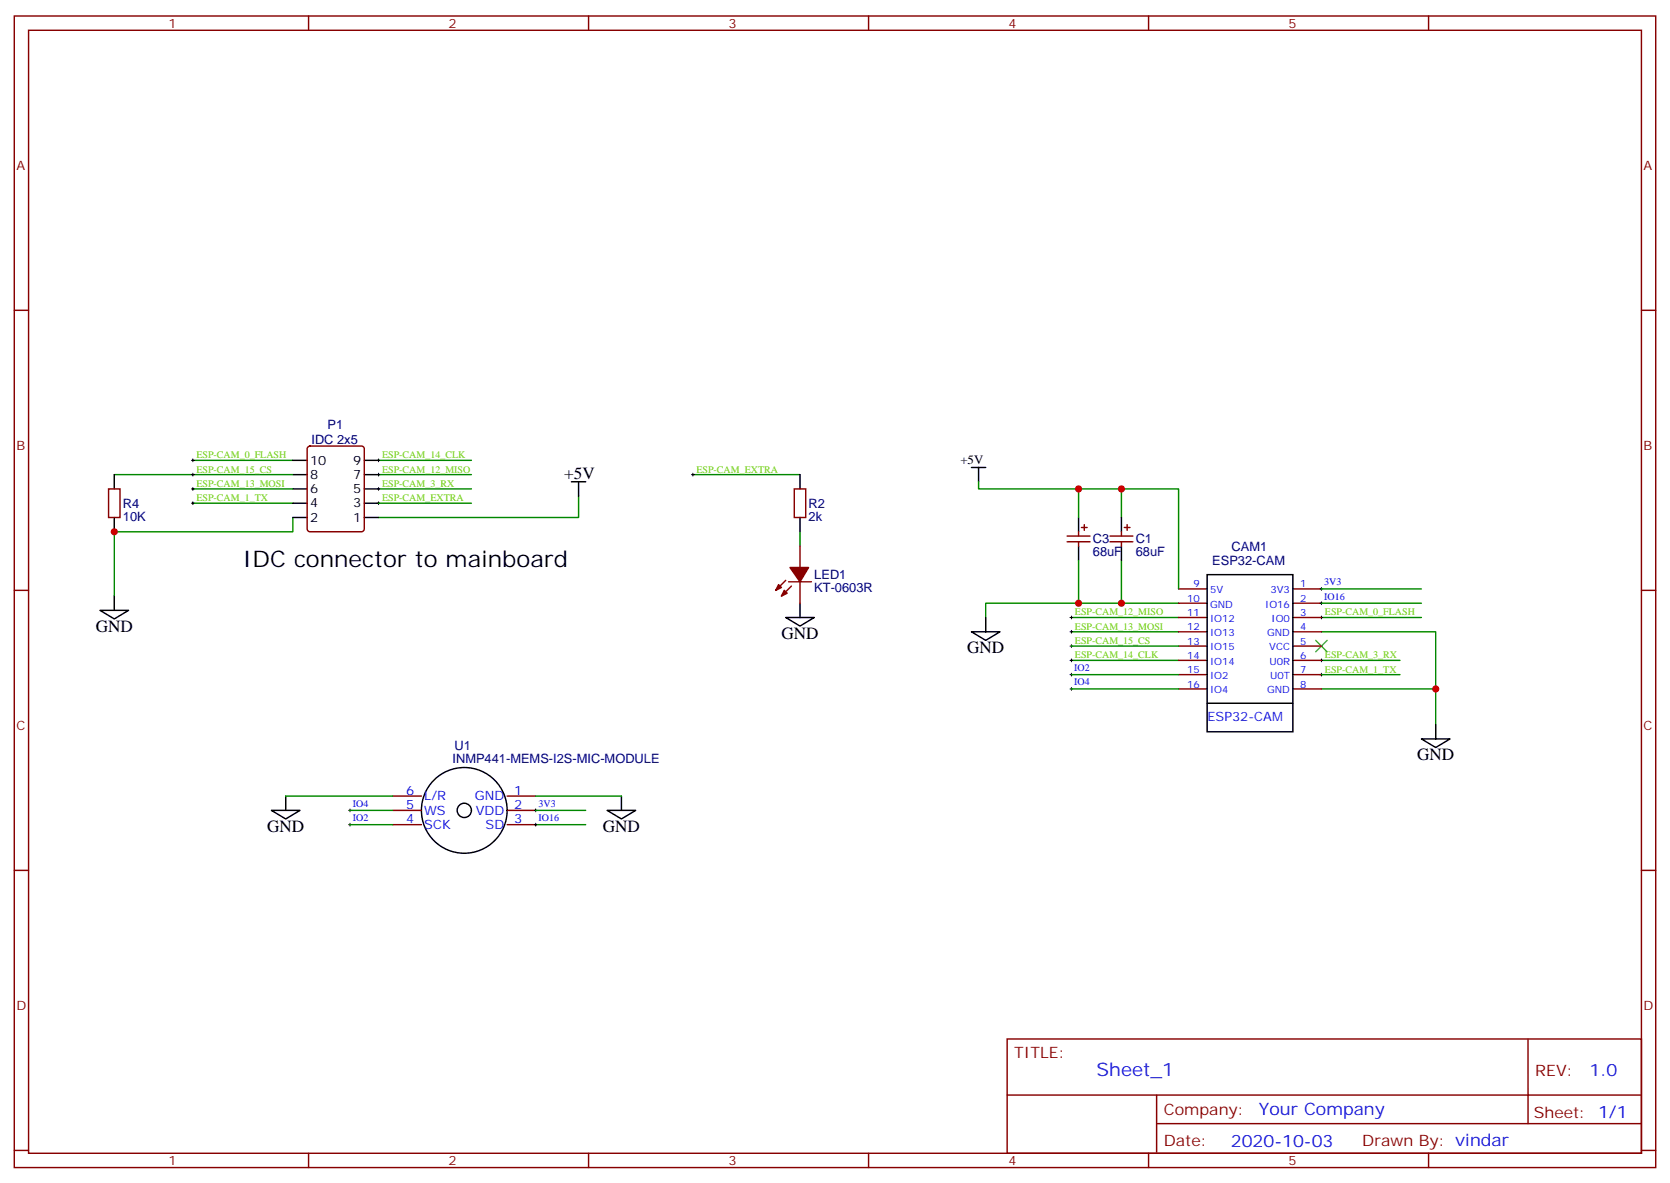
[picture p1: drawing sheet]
<svg xmlns="http://www.w3.org/2000/svg" width="412mm" height="292mm" viewBox="0 0 412 292" stroke-linecap="round" stroke-linejoin="round" font-family="sans-serif">
<g fill="none" stroke="#870000" stroke-width=".35">
<path d="M3.5 4h405.4v284.3h-405.4zM7.1 7.5h398.2v277.3h-398.2zM76.2 4v3.5M145.3 4v3.5M214.5 4v3.5M283.6 4v3.5M352.8 4v3.5M3.5 76.6h3.6M405.3 76.6h3.6M76.1 110.3l.5-.2h12.7a.71 .71 0 0 1 .7 .7v19.8a.76 .76 0 0 1-.7 .7h-12.7a.76 .76 0 0 1-.8-.7v-19.8zM26.8 120.7h2.8v7.1h-2.8zM196.1 120.7h2.9v7.1h-2.9z"/>
<path d="M197.6 134.8v5.3M263.5 132.4h5.7M263.5 133.8h5.7M266.3 131.3v1.1M266.3 133.8v1M267.1 130.2h1.4M267.8 129.5v1.5M274.1 132.4h5.7M274.1 133.8h5.7M276.9 131.3v1.1M276.9 133.8v1M277.6 130.2h1.4"/>
<path d="M278.3 129.5v1.5M3.5 145.8h3.6M194 143.3l-2.4 2.5M194.7 143.7h5.7M195.4 144.7l-2.4 2.5M197.6 143.7v5.2M291 145.4h7.1M291 148.9h7.1M291 152.5h7.1M291 156h7.1M291 159.5h7.1M319.3 145.4h7"/>
<path d="M319.3 148.9h7M319.3 152.5h7M319.3 156h7M319.3 159.5h7M405.3 145.8h3.6M291 163.1h7.1M291 166.6h7.1M291 170.1h7.1M319.3 163.1h7M319.3 166.6h7M319.3 170.1h7M97 196.6h7.1"/>
<path d="M125.2 196.6h7.1M3.5 214.9h3.6M97 200.1h7.1M97 203.6h7.1M125.2 200.1h7.1M125.2 203.6h7.1M405.3 214.9h3.6M248.7 256.5h156.6v28.3h-156.6zM377.3 256.6v20.8M248.7 270.4h156.5M285.6 277.4h119.6M285.6 270.4v14.1"/>
<path d="M3.5 284.1h3.6M76.2 284.8v3.5M145.3 284.8v3.5M214.5 284.8v3.5M283.6 284.8v3.5M352.8 284.8v3.5M405.3 284.1h3.6"/>
</g>
<g fill="none" stroke="#008700" stroke-width=".35">
<path d="M28.2 117.2h44.1M47.6 113.7h24.7M93.5 117.2h22.9M93.5 113.7h22.9M171.1 117.2h26.5M241.7 119v1.7h49.3v24.7M47.6 120.7h24.7M47.6 124.2h24.7M72.3 127.8v3.5h-44.1v15.9M93.5 120.7h22.9M93.5 124.2h22.9M142.9 122.5v5.3h-49.4"/>
<path d="M197.6 131.3v3.5M266.3 120.7v7.1M266.3 138.4v10.5M276.9 120.7v7.1M276.9 138.4v10.5M264.6 152.5h26.4M264.6 156h26.4M264.6 159.5h26.4M291 148.9h-47.6v3.6M326.3 156h28.2v22.9M326.3 152.5h24.7M326.3 148.9h24.7"/>
<path d="M326.3 145.4h24.7M264.6 170.1h26.4M264.6 163.1h26.4M264.6 166.6h26.4M326.3 170.1h28.2M326.3 163.1h19.4M326.3 166.6h19.4M70.6 196.6h26.4M132.3 196.6h21.2M86.4 200.1h10.6M86.4 203.6h10.6M132.3 200.1h12.3"/>
<path d="M132.3 203.6h12.3"/>
</g>
<g fill="none" stroke="#000" stroke-width=".35">
<path d="M28.2 117.2v3.5M72.3 117.2h3.5M72.3 113.7h3.5M90 117.2h3.5M90 113.7h3.5M141.1 119h3.5M142.9 119v3.5M197.6 117.2v3.5M239.9 115.4h3.5M241.7 115.4v3.6M28.2 127.8v3.5M72.3 127.8h3.5"/>
<path d="M72.3 124.2h3.5M72.3 120.7h3.5M90 127.8h3.5M90 124.2h3.5M90 120.7h3.5M197.6 127.8v3.5M266.3 127.8v3.5M266.3 134.8v3.6M276.9 127.8v3.5M276.9 134.8v3.6M24.7 150.7h7l-3.5 2.1zM28.2 147.2v3.5"/>
<path d="M194 152.5h7.1l-3.5 2.1zM197.6 148.9v3.6M239.9 156h7l-3.5 2.1zM243.4 152.5v3.5M298.1 141.9h21.2v38.8h-21.2zM298.1 173.6h21.2M354.5 178.9v3.6M70.6 196.6v3.5M153.5 196.6v3.5M351 182.5h7.1l-3.6 2.1zM67 200.1h7.1l-3.5 2.1zM149.9 200.1h7.1l-3.5 2.1z"/>
<circle cx="114.7" cy="200.1" r="10.6"/>
<circle cx="114.7" cy="200.1" r="1.76"/>
</g>
<path d="M324.9 158.1l2.8 2.8M327.7 158.1l-2.8 2.8" fill="none" stroke="#3c3" stroke-width=".35"/>
<g fill="none" stroke="#000" stroke-width=".25">
<path d="M47.3 113.7h.7M47.3 117.2h.7M47.6 113.3v.7M47.6 116.8v.7M93.1 113.7h.7M93.1 117.2h.7M93.5 113.3v.7M93.5 116.8v.7M170.7 117.2h.7M171.1 116.8v.7M47.3 120.7h.7M47.3 124.2h.7"/>
<path d="M47.6 120.4v.7M47.6 123.9v.7M93.1 120.7h.7M93.1 124.2h.7M93.5 120.4v.7M93.5 123.9v.7M264.2 152.5h.7M264.2 156h.7M264.2 159.5h.7M264.6 152.1v.7M264.6 155.6v.8M264.6 159.2v.7"/>
<path d="M326 152.5h.7M326 145.4h.7M326 148.9h.7M326.3 145.1v.7M326.3 148.6v.7M326.3 152.1v.7M264.2 163.1h.7M264.2 166.6h.7M264.2 170.1h.7M264.6 162.7v.7M264.6 166.2v.7M264.6 169.8v.7"/>
<path d="M326 163.1h.7M326 166.6h.7M326.3 162.7v.7M326.3 166.2v.7M86.4 199.7v.7M132.3 199.7v.7M86.1 200.1h.7M86.1 203.6h.7M86.4 203.3v.7M131.9 200.1h.7M131.9 203.6h.7M132.3 203.3v.7"/>
</g>
<g fill="#870000" stroke="#870000" stroke-width=".35">
<path d="M193.7 145.8l.7 .7-1.4 .7z"/>
<path d="M192.3 144.4l.7 .7-1.4 .7z"/>
<path d="M195.1 140.1h4.6l-2.1 3.6z"/>
</g>
<g fill="#c00">
<circle cx="354.5" cy="170.1" r=".88"/>
<circle cx="28.2" cy="131.3" r=".88"/>
<circle cx="276.9" cy="120.7" r=".88"/>
<circle cx="276.9" cy="148.9" r=".88"/>
<circle cx="266.3" cy="120.7" r=".88"/>
<circle cx="266.3" cy="148.9" r=".88"/>
</g>
<text font-size="5.6" x="60" y="140.1">IDC connector to mainboard</text>
<text font-size="4.6" fill="#00f" x="270.8" y="265.6">Sheet_1</text>
<g font-size="4.2">
<text x="139.3" y="118.3">+5V</text>
<text x="23.6" y="156">GND</text>
<text x="193" y="157.8">GND</text>
<text x="238.8" y="161.3">GND</text>
<text x="350" y="187.7">GND</text>
<text x="66" y="205.4">GND</text>
<text x="148.9" y="205.4">GND</text>
</g>
<g font-size="4.2" fill="#00f">
<text x="392.5" y="265.8">1.0</text>
<text x="310.9" y="275.4">Your Company</text>
<text x="304" y="283.2">2020-10-03</text>
</g>
<g font-size="3.9" fill="#800">
<text x="250.5" y="261.1">TITLE:</text>
<text x="379.1" y="265.8">REV:</text>
<text x="287.4" y="275.3">Company:</text>
<text x="378.7" y="275.9">Sheet: 1/1</text>
<text x="287.4" y="283">Date:</text>
<text x="336.4" y="283.1">Drawn By: vindar</text>
</g>
<g font-size="3.2" fill="#800">
<text x="41.6" y="6.9">1</text>
<text x="110.8" y="6.9">2</text>
<text x="179.9" y="6.9">3</text>
<text x="249.1" y="6.9">4</text>
<text x="318.2" y="6.9">5</text>
<text x="4.1" y="42.1">A</text>
<text x="405.9" y="42.1">A</text>
<text x="4.1" y="111.2">B</text>
<text x="405.9" y="111.2">B</text>
<text x="4.1" y="180.3">C</text>
<text x="405.9" y="180.3">C</text>
<text x="4.1" y="249.5">D</text>
<text x="405.9" y="249.5">D</text>
<text x="41.6" y="287.8">1</text>
<text x="110.8" y="287.8">2</text>
<text x="179.9" y="287.8">3</text>
<text x="249.1" y="287.8">4</text>
<text x="318.2" y="287.8">5</text>
</g>
<g font-size="3.2" fill="#000080">
<text x="80.9" y="106">P1</text>
<text x="76.9" y="109.5">IDC 2x5</text>
<text x="30.3" y="125.4">R4</text>
<text x="199.7" y="125.4">R2</text>
<text x="30.3" y="128.6">10K</text>
<text x="199.7" y="128.5">2k</text>
<text x="269.9" y="137.4">68uF</text>
<text x="269.9" y="134.2">C3</text>
<text x="280.5" y="137.4">68uF</text>
<text x="280.5" y="134.2">C1</text>
<text x="304.1" y="136">CAM1</text>
<text x="201.1" y="143">LED1</text>
<text x="299.4" y="139.5">ESP32-CAM</text>
<text x="201.1" y="146.2">KT-0603R</text>
<text x="112.3" y="185.2">U1</text>
<text x="111.7" y="188.5">INMP441-MEMS-I2S-MIC-MODULE</text>
</g>
<g font-size="3.2">
<text x="76.6" y="118.3">8</text>
<text x="76.6" y="114.7">10</text>
<text x="87.2" y="118.3">7</text>
<text x="87.2" y="114.7">9</text>
<text x="237.2" y="114.7">+5V</text>
<text x="76.6" y="125.3">4</text>
<text x="76.6" y="121.8">6</text>
<text x="87.2" y="125.3">3</text>
<text x="87.2" y="121.8">5</text>
<text x="76.6" y="128.8">2</text>
<text x="87.2" y="128.8">1</text>
</g>
<g font-size="3.2" fill="#00f">
<text x="298.2" y="178">ESP32-CAM</text>
<text x="100.3" y="196.2">6</text>
<text x="104.8" y="197.6">L/R</text>
<text x="117.2" y="197.6">GND</text>
<text x="127" y="196.2">1</text>
<text x="100.3" y="203.3">4</text>
<text x="100.3" y="199.7">5</text>
<text x="104.8" y="201.2">WS</text>
<text x="117.5" y="201.2">VDD</text>
<text x="127" y="199.7">2</text>
<text x="127" y="203.3">3</text>
<text x="104.8" y="204.7">SCK</text>
<text x="119.9" y="204.7">SD</text>
</g>
<g font-size="2.5" fill="#6c0">
<text x="48.5" y="113.1">ESP-CAM_0_FLASH</text>
<text x="94.4" y="113.1">ESP-CAM_14_CLK</text>
<text x="48.5" y="116.7">ESP-CAM_15_CS</text>
<text x="94.4" y="116.7">ESP-CAM_12_MISO</text>
<text x="172" y="116.7">ESP-CAM_EXTRA</text>
<text x="48.5" y="123.7">ESP-CAM_1_TX</text>
<text x="48.5" y="120.2">ESP-CAM_13_MOSI</text>
<text x="94.4" y="120.2">ESP-CAM_3_RX</text>
<text x="94.4" y="123.7">ESP-CAM_EXTRA</text>
<text x="265.5" y="152">ESP-CAM_12_MISO</text>
<text x="265.5" y="155.5">ESP-CAM_13_MOSI</text>
<text x="327.2" y="152">ESP-CAM_0_FLASH</text>
<text x="265.5" y="159">ESP-CAM_15_CS</text>
<text x="265.5" y="162.5">ESP-CAM_14_CLK</text>
<text x="327.2" y="162.5">ESP-CAM_3_RX</text>
<text x="327.2" y="166.1">ESP-CAM_1_TX</text>
</g>
<g font-size="2.5" fill="#00f">
<text x="293.2" y="148.6">10</text>
<text x="294.8" y="145.1">9</text>
<text x="298.8" y="146.5">5V</text>
<text x="313.7" y="146.5">3V3</text>
<text x="321" y="145.1">1</text>
<text x="321" y="148.6">2</text>
<text x="327" y="144.5">3V3</text>
<text x="327" y="148.1">IO16</text>
<text x="293.2" y="152.1">11</text>
<text x="293.2" y="155.6">12</text>
<text x="298.8" y="150">GND</text>
<text x="298.8" y="153.5">IO12</text>
<text x="312.4" y="150">IO16</text>
<text x="314" y="153.5">IO0</text>
<text x="321" y="152.1">3</text>
<text x="321" y="155.6">4</text>
<text x="293.2" y="159.2">13</text>
<text x="298.8" y="157.1">IO13</text>
<text x="298.8" y="160.6">IO15</text>
<text x="312.9" y="157.1">GND</text>
<text x="313.4" y="160.6">VCC</text>
<text x="321" y="159.2">5</text>
<text x="265.3" y="165.7">IO2</text>
<text x="293.2" y="162.7">14</text>
<text x="293.2" y="166.2">15</text>
<text x="298.8" y="164.1">IO14</text>
<text x="298.8" y="167.6">IO2</text>
<text x="313.5" y="164.1">U0R</text>
<text x="313.7" y="167.6">U0T</text>
<text x="321" y="162.7">6</text>
<text x="321" y="166.2">7</text>
<text x="265.3" y="169.2">IO4</text>
<text x="293.2" y="169.8">16</text>
<text x="298.8" y="171.2">IO4</text>
<text x="312.9" y="171.2">GND</text>
<text x="321" y="169.8">8</text>
<text x="87.1" y="199.2">IO4</text>
<text x="87.1" y="202.7">IO2</text>
<text x="133" y="199.2">3V3</text>
<text x="133" y="202.7">IO16</text>
</g>
</svg>
